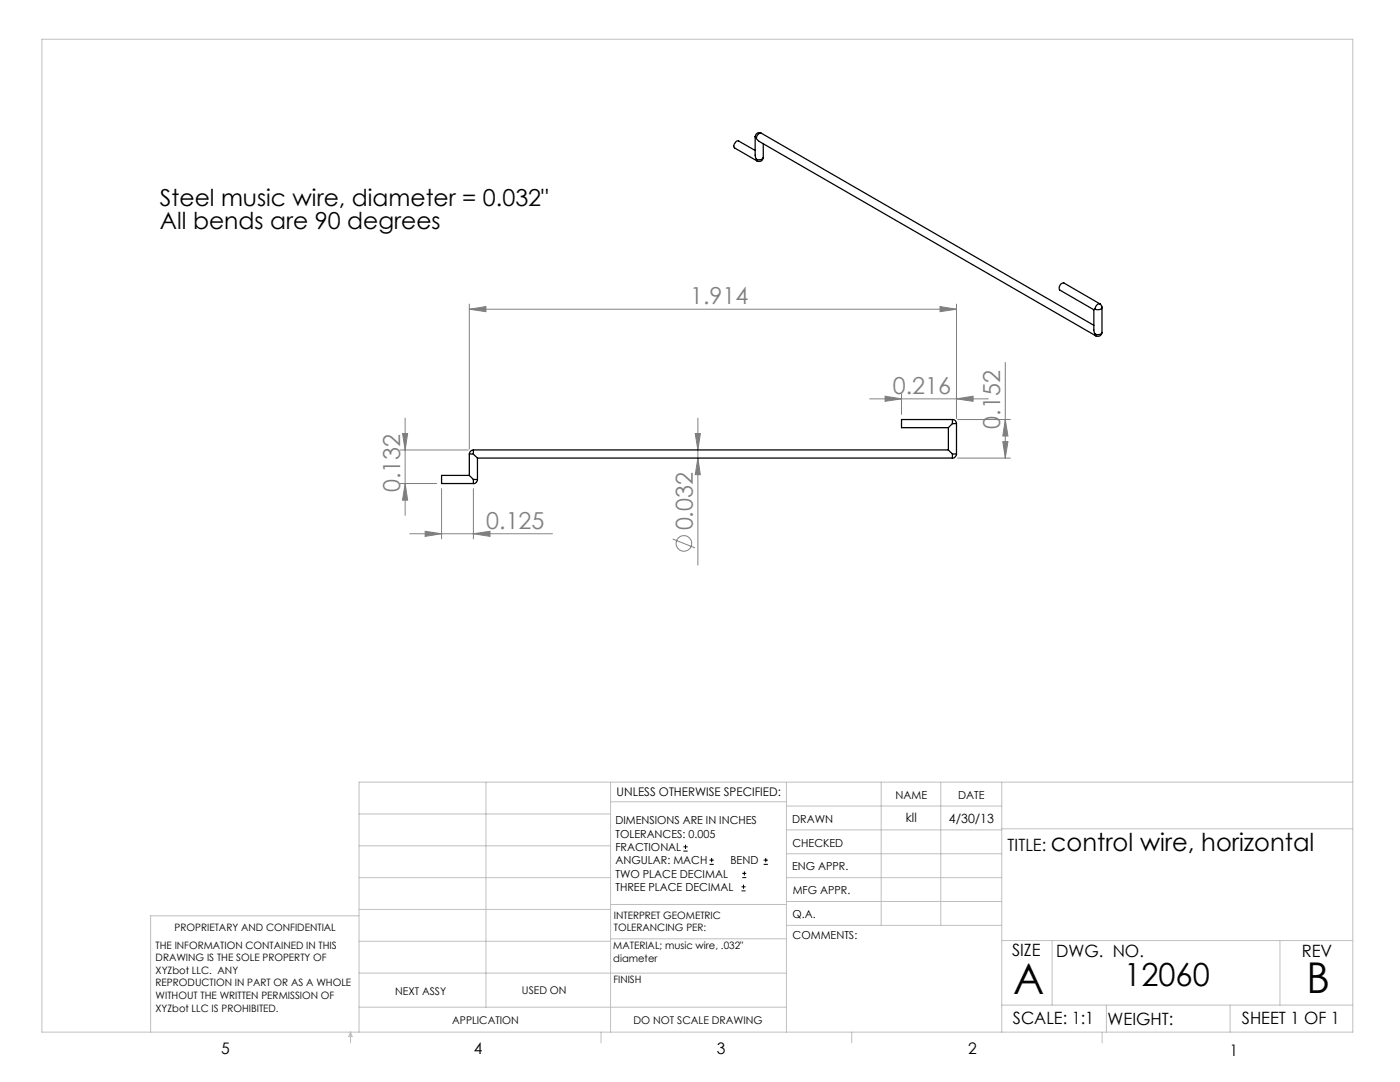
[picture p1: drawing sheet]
<svg xmlns="http://www.w3.org/2000/svg" width="279mm" height="216mm" viewBox="0 0 279 216" stroke-linecap="round" stroke-linejoin="round" font-family="sans-serif">
<g fill="none" stroke="#808080" stroke-width=".2">
<path d="M93.7 61.7l3.3-.5v1zM93.7 60.7v28.9M93.7 61.7h97.2M173.6 79.6h23.6M176.6 79.1l3.3 .5-3.3 .5zM179.9 78.6v4.1M187.6 61.2l3.3 .5-3.3 .5zM190.9 79.6l3.3-.5v1zM190.9 60.7v22.8M200.6 72.3v19.1M79.8 96.5h7.3M79.8 89.8h13.7"/>
<path d="M80.3 86.5h1.1l-.5 3.3zM80.9 96.5l.5 3.3h-1.1zM80.9 83.4v19.4M88.1 97.5v10M94.5 97.5v10M138.7 86.5h1.1l-.5 3.3zM139.3 91.4l.5 3.3h-1.1zM139.3 83.4v29.3M191.1 91.4h10.5M191.1 83.7h10.5M200.1 88.1h1.1l-.6 3.3zM200.6 83.7l.6 3.3h-1.1z"/>
<path d="M81.8 106.5h28.4M84.8 106l3.3 .5-3.3 .5zM94.5 106.5l3.3-.5v1zM134.3 107.6l4.4 1.7"/>
<circle cx="136.5" cy="108.4" r="1.55"/>
</g>
<g fill="none" stroke="#000" stroke-width=".2">
<path d="M136.4 169.8h.8M136.4 169h.8M136.8 168.6v.8M141.6 172.5h.9M141.6 171.6h.9M142 171.2v.8M148 177.8h.8M148 177h.8M148.1 175.1h.8M148.1 174.3h.8M148.4 176.5v.8M148.6 173.9v.8"/>
<path d="M152.4 172.5h.8M152.4 171.6h.8M152.8 171.2v.8"/>
</g>
<g fill="none" stroke="#c0c0c0" stroke-width=".2">
<path d="M8.4 7.8h261.6v198.2h-261.6zM97 156.1v44.9M121.8 156.1v49.9M121.8 160h35.2M157 156.1v49.9M175.9 156.1v28.5M187.7 156.1v28.5M199.9 156.1v49.9M270 156.1h-198.4v49.9M71.6 175.1h50.2M71.6 168.8h50.2M71.6 162.4h50.2"/>
<path d="M157 170.4h42.9M157 165.6h42.9M157 160.8h42.9M157 175.1h42.9M157 179.9h42.9M199.9 165.4h70.1M71.6 194.2h85.4M71.6 187.8h50.2M71.6 181.5h50.2M71.6 182.7h-41.5v23.3M121.8 187.3h35.2M121.8 180.5h35.2"/>
<path d="M157 184.6h42.9M199.9 187.7h70.1M210 187.7v12.9M255.4 187.7v12.9M70 206v2.1M70 206l.3 .8h-.7zM71.6 201h85.4M119.9 206v2.1M170 206v2.1M199.9 200.6h70.1M220 206v2.1M220.8 200.6v5.4"/>
<path d="M245.5 200.6v5.4"/>
</g>
<g fill="#808080">
<path d="M190.9 79.6l3.3-.5v1zM176.6 79.1l3.3 .5-3.3 .5z"/>
<path d="M84.8 106l3.3 .5-3.3 .5zM94.5 106.5l3.3-.5v1zM93.7 61.7l3.3-.5v1zM187.6 61.2l3.3 .5-3.3 .5z"/>
<path d="M80.9 96.5l.5 3.3h-1.1zM80.3 86.5h1.1l-.5 3.3zM200.1 88.1h1.1l-.6 3.3zM200.6 83.7l.6 3.3h-1.1z"/>
<path d="M138.7 86.5h1.1l-.5 3.3zM139.3 91.4l.5 3.3h-1.1z"/>
</g>
<g fill="none" stroke="#000" stroke-width=".25">
<path d="M150.7 30l-3.3-1.8a.94 .94 0 0 0-.8 1.3l4.5 2.6a.83 .83 0 0 0 1.2-.6M150.7 27.3v3.7l.3 .8M151 27.6l.5 .6 67.2 38.8M151 31.8l.2 .3M151 26.7l.4-.2 .5 .1h-.4a1.11 1.11 0 0 0-.5 1l-.3-.4zM151.9 26.6l66.4 38.3M152.3 28.7v2.7a.96 .96 0 0 1-1.3 .4M218.3 61.8v4.1l.2 .7M218.5 61.7l-.2 .1M219.5 60.6l-7.2-4.1a.91 .91 0 0 0-.8 1.4l6.8 3.9M219.6 60.6a.63 .63 0 0 1 .3 .8 .63 .63 0 0 1-.8 .4l-.6-.1M219.6 60.7l-.1-.1a.96 .96 0 0 0-1 1.1"/>
<path d="M219.9 66.4a.71 .71 0 0 1-.5 .7 .71 .71 0 0 1-.9-.5M219.9 61.3v5a.96 .96 0 0 1-1.4 .3M93.7 94.9l.8 .8M93.7 90.6h.8M93.7 94.9h-5.6v1.6h6.4M93.7 90.6v4.3M94.5 89.8l-.6 .2-.2 .6M94.5 90.6l.8 .8M94.5 89.8v.8M94.5 95.7h.8M94.5 95.7v.8M94.5 89.8h94.8"/>
<path d="M95.3 95.7l-.1 .3a.68 .68 0 0 1-.7 .5M95.3 91.4h94.8M95.3 91.4v4.3M189.3 89.8l.8 .8M189.3 85.3v4.5M190.1 83.7a.69 .69 0 0 1 .7 .8h-.7M190.1 90.6h.8M190.1 84.5l-.8 .8M190.1 90.6v.8M190.1 83.7v.8M190.1 83.7h-10.2v1.6h9.4M190.9 90.6l-.1 .3a.68 .68 0 0 1-.7 .5"/>
<path d="M190.9 84.5v6.1"/>
</g>
<g font-size="8.5">
<text x="202.2" y="198.3">A</text>
<text x="260.7" y="198.1">B</text>
</g>
<text font-size="6.3" x="224.4" y="196.8">12060</text>
<text font-size="4.9" x="209.7" y="169.8">control wire, horizontal</text>
<g font-size="4.7">
<text x="31.9" y="41.1">Steel music wire, diameter = 0.032&quot;</text>
<text x="31.9" y="45.6">All bends are 90 degrees</text>
</g>
<g font-size="4.7" fill="#808080">
<text x="137.7" y="60.7">1.914</text>
<text x="178.2" y="78.6">0.216</text>
<text x="199.6" y="85.5" transform="rotate(-90 199.6 85.5)">0.152</text>
<text x="79.8" y="98.2" transform="rotate(-90 79.8 98.2)">0.132</text>
<text x="97" y="105.5">0.125</text>
<text x="138.3" y="105.9" transform="rotate(-90 138.3 105.9)">0.032</text>
</g>
<g font-size="3.4">
<text x="201.1" y="169.8">TITLE:</text>
<text x="202" y="190.8">SIZE</text>
<text x="210.8" y="190.9">DWG. NO.</text>
<text x="259.8" y="191">REV</text>
<text x="202.1" y="204.4">SCALE: 1:1</text>
<text x="221" y="204.5">WEIGHT:</text>
<text x="247.8" y="204.4">SHEET 1 OF 1</text>
</g>
<g font-size="3.2">
<text x="44.2" y="210.4">5</text>
<text x="94.6" y="210.3">4</text>
<text x="143.1" y="210.4">3</text>
<text x="193.2" y="210.3">2</text>
<text x="245.4" y="210.6">1</text>
</g>
<g font-size="2.5">
<text x="180.8" y="164.1">kll</text>
<text x="189.4" y="164.2">4/30/13</text>
</g>
<text font-size="2.4" x="123.1" y="158.9">UNLESS OTHERWISE SPECIFIED:</text>
<g font-size="2.2">
<text x="178.7" y="159.4">NAME</text>
<text x="191.2" y="159.4">DATE</text>
<text x="122.8" y="164.5">DIMENSIONS ARE IN INCHES</text>
<text x="122.8" y="167.1">TOLERANCES: 0.005</text>
<text x="158.1" y="164.2">DRAWN</text>
<text x="122.8" y="169.8">FRACTIONAL</text>
<text x="122.8" y="172.5">ANGULAR: MACH</text>
<text x="145.8" y="172.5">BEND</text>
<text x="158.1" y="173.7">ENG APPR.</text>
<text x="158.2" y="169.1">CHECKED</text>
<text x="122.8" y="175.1">TWO PLACE DECIMAL</text>
<text x="122.8" y="177.8">THREE PLACE DECIMAL</text>
<text x="158.2" y="178.4">MFG APPR.</text>
<text x="158.2" y="183.2">Q.A.</text>
<text x="158.2" y="187.4">COMMENTS:</text>
</g>
<g font-size="2.1">
<text x="78.8" y="198.5">NEXT ASSY</text>
<text x="104.2" y="198.4">USED ON</text>
<text x="90.2" y="204.3">APPLICATION</text>
<text x="126.4" y="204.3">DO NOT SCALE DRAWING</text>
</g>
<g font-size="2">
<text x="34.8" y="185.7">PROPRIETARY AND CONFIDENTIAL</text>
<text x="122.5" y="183.3">INTERPRET GEOMETRIC</text>
<text x="122.5" y="185.9">TOLERANCING PER:</text>
<text x="31.1" y="189.3">THE INFORMATION CONTAINED IN THIS</text>
<text x="31.1" y="191.8">DRAWING IS THE SOLE PROPERTY OF</text>
<text x="122.4" y="189.4">MATERIAL; music wire, .032&quot;</text>
<text x="122.4" y="191.9">diameter</text>
<text x="31.1" y="194.3">XYZbot LLC. ANY</text>
<text x="31.1" y="196.8">REPRODUCTION IN PART OR AS A WHOLE</text>
<text x="122.4" y="196.2">FINISH</text>
<text x="31.1" y="199.4">WITHOUT THE WRITTEN PERMISSION OF</text>
<text x="31.1" y="201.9">XYZbot LLC IS PROHIBITED.</text>
</g>
</svg>
